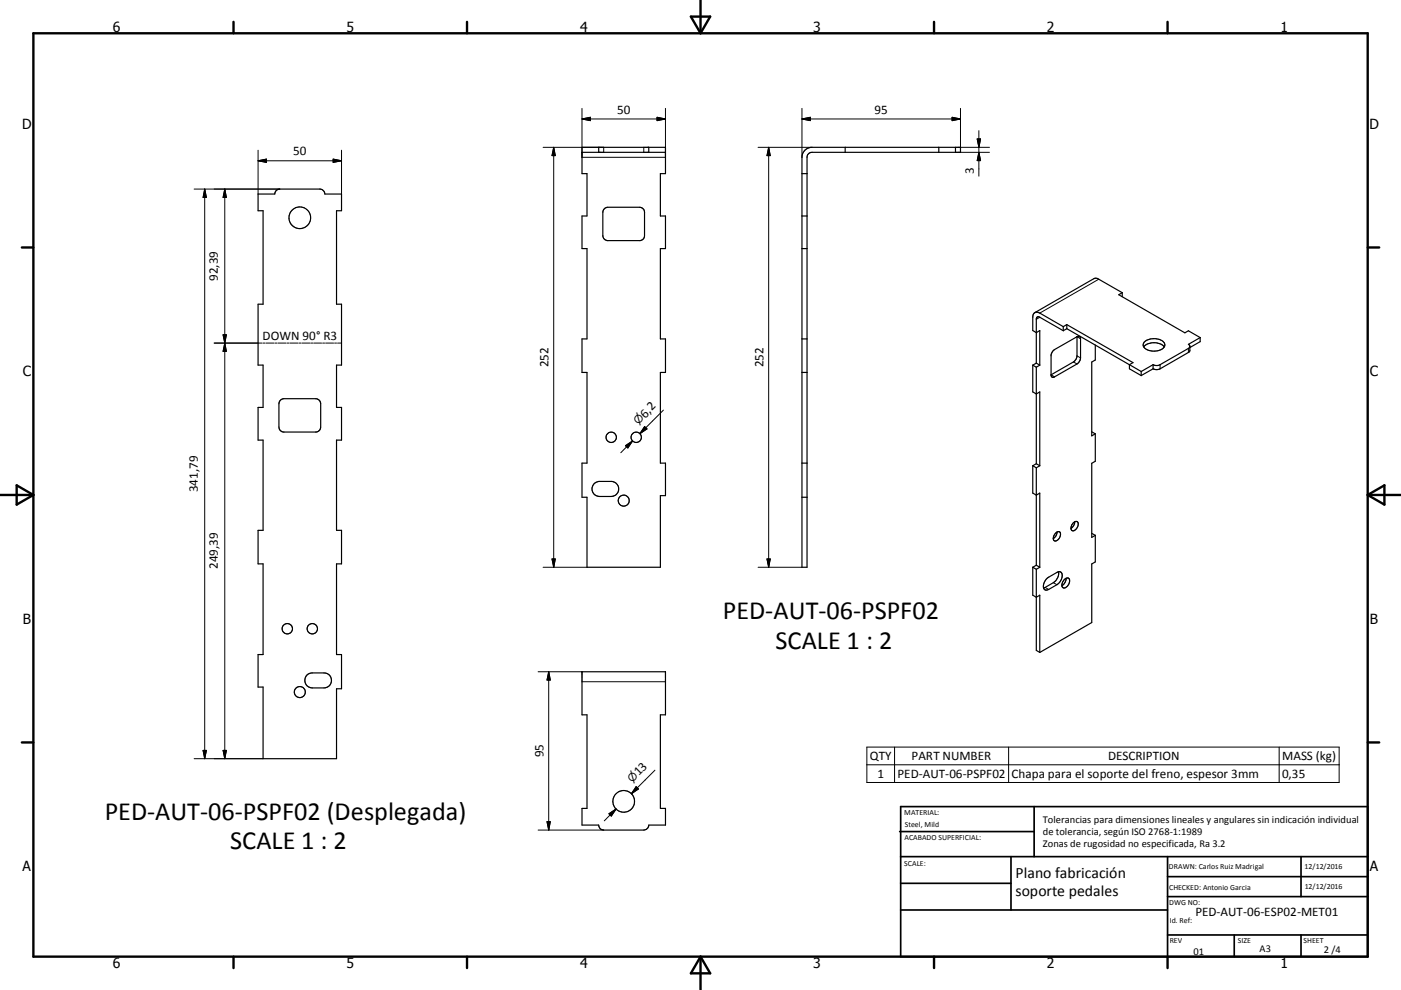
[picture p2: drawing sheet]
<svg xmlns="http://www.w3.org/2000/svg" width="420mm" height="297mm" viewBox="0 0 420 297" stroke-linecap="round" stroke-linejoin="round" font-family="sans-serif">
<g fill="none" stroke="#000" stroke-width=".36">
<path d="M77.4 58.2h5a1.52 1.52 0 0 1 1.5-1.5h12a1.58 1.58 0 0 1 1.5 1.5h5v5h-1.5v28.1h1.5v18.2h-1.5v12.7h1.5v9.8h-1.5v27.1h1.5v10.1h-1.5v27.2h1.5v10.2h-1.5v21h-22v-21.5h-1.5v-9.7h1.5v-27.2h-1.5v-10.1h1.5v-27.1h-1.5v-9.8h1.5v-12.7h-1.5v-18.2h1.5v-28.1h-1.5zM174.5 44.2h25v7.9h-1.5v12.7h1.5v9.8h-1.5v27.1h1.5v10h-1.5v27.2h1.5v9.8h-1.5v21.5h-22v-21h-1.5v-10.3h1.5v-27.2h-1.5v-10h1.5v-27.1h-1.5v-9.8h1.5v-12.7h-1.5zM174.5 45.7h25M179.5 44.2v1.5M194.5 44.2v1.5M240.4 52.1h1.6M241.3 45.1l1-.7 1.2-.2h44.5v1.5h-44.5a1.47 1.47 0 0 0-1.5 1.5v123h-1.6v-123l.3-1.2zM253.4 44.2v1.5M281.5 44.2v1.5M286.5 44.2v1.5M181 62.8l.4-.4 .8-.2h9.5a1.53 1.53 0 0 1 1.5 1.5v7a1.47 1.47 0 0 1-1.5 1.5h-9.5a1.51 1.51 0 0 1-1.5-1.5v-7zM240.4 74.6h1.6"/>
<path d="M240.4 64.8h1.6M310.2 93.8l-.4 .5-.1 .6-.1 4.3 1.1 .6 1-.6v10.4M310.2 93.8l.7-.1 .8 .2 7.1 4.1M318.8 99.2l-7.3-4.1-.6 .1-.2 .4v13.3M318.8 98v1.2M319.8 98.6l18.8 10.8M319.8 97.4l19.9 11.4-1.1 .6M319.8 97.4v1.2M319.8 97.4l-1 .6M319.8 98.6l-1 .6M336.5 87.8l-7.4-4.2-1-.1-17.9 10.3M336.5 87.8l-1.1 .6 19.8 11.5 1.1-.7 3.5 2.1"/>
<path d="M336.5 87.8v1.2M240.4 101.7h1.6M240.4 111.7h1.6M309.6 109.6v8l1.1 .6 1-.6v22.1M309.6 109.6l1.1 .6M310.7 110.2v28.9M310.7 108.9l-1.1 .7M310.7 108.9l1 .7M311.7 109.6l-1 .6M315.8 105.2l7.1-4.2a.65 .65 0 0 1 .7 0 .65 .65 0 0 1 .4 .6v5.8a2.46 2.46 0 0 1-1.1 1.8l-6.7 3.9h-.8l-.3-.4v-6.2zM322.9 101v5.8a2.29 2.29 0 0 1-1.1 1.8l-6.7 3.9M328.4 103.5v4.5l-1.1 .6v22.2l1.1-.6"/>
<path d="M338.6 109.4l3.5 2.1M338.6 109.4v1.2l3.5 2.1M342.1 111.5v1.2M342.9 104.1a4.3 4.3 0 0 1 6.2 0M343 102.7a4.3 4.3 0 0 1 6.1 .3 1.82 1.82 0 0 1-1.7 2.2 3.8 3.8 0 0 1-4.7-1.5zM345.7 109.4l-3.6 2.1M345.7 110.6l-3.6 2.1M345.7 109.4v1.2M356.7 103.9l-.4 .6-8.7 5-1.1 .2-.8-.3M356.7 103.9v1.2l-.2 .5-8.7 5a2.32 2.32 0 0 1-2.1 0M359.8 101.3v1.2l-3.1 1.8M359.8 101.3l-3.5 2 .4 .6"/>
<path d="M84.1 120.1l1-.5h9.5a1.57 1.57 0 0 1 1.5 1.5v7a1.51 1.51 0 0 1-1.5 1.5h-9.5a1.51 1.51 0 0 1-1.5-1.5v-7zM240.4 138.9h1.6M309.6 139.7l1.1 .6M309.6 139.7v8.2l1.1 .6 1-.6v22.3M310.7 139.1l1 .6M310.7 139.1l-1.1 .6M311.7 139.7l-1 .6M327.3 129.5l1.1 .7M328.4 130.2v8.2l-1.1 .6v22.2l1.1-.6M178.1 145.1l1.3-.6 3.9-.1a2.26 2.26 0 0 1 2.2 2.3 2.26 2.26 0 0 1-2.2 2.2h-3.6a2.27 2.27 0 0 1-2-1.3 2.27 2.27 0 0 1 .4-2.5zM240.4 149.2h1.6M310.7 140.3v29.3"/>
<path d="M316.7 159.8a.8 .8 0 0 1 1.1-.2 .8 .8 0 0 1 .1 1.2 1.52 1.52 0 0 1-1.9 1.3 1.92 1.92 0 0 1 .7-2.3zM316.9 159.6a2.38 2.38 0 0 1-1.1 2M321.7 156.9a.84 .84 0 0 1 1.2-.4 .84 .84 0 0 1 .3 1.2 1.5 1.5 0 0 1-1.9 1.4 1.9 1.9 0 0 1 .4-2.2zM322.2 156.5l-.4 1.3-.7 .7M327.3 160l1.1 .6M309.6 170.2v8.4l1.1 .6 1-.6v17.1M309.6 170.2l1.1 .6M310.7 170.8v24.3l1 .6M310.7 169.6l-1.1 .6M310.7 169.6l1 .6M311.7 170.2l-1 .6M317.3 171.5a3.3 3.3 0 0 1-1.5 3.3l-2.9 1.6"/>
<path d="M317.4 171.5l-3 1.7a3.3 3.3 0 0 0-1.5 3.2M317.4 171.5a1.12 1.12 0 0 1 1 .6 1.12 1.12 0 0 1 0 1.2 3.6 3.6 0 0 1-1.5 2.1l-2.5 1.4a.95 .95 0 0 1-1.5-.4M319 173.9a.92 .92 0 0 1 1.4-.4 .92 .92 0 0 1 .2 1.4 1.53 1.53 0 0 1-2.1 1.3 2.07 2.07 0 0 1 .5-2.3zM319.6 173.5l-.3 1.3-.9 .9M328.4 160.6v8l-1.1 .6v17.6l-15.6 8.9M92 202.5l1.3-.6h3.8a2.25 2.25 0 0 1 2.3 2.2 2.25 2.25 0 0 1-2.3 2.3h-3.5a2.27 2.27 0 0 1-2-1.4 2.27 2.27 0 0 1 .4-2.5zM174.5 201.5h25v13h-1.5v28h1.5v5h-5a1.57 1.57 0 0 1-1.5 1.5h-12a1.51 1.51 0 0 1-1.5-1.5h-5v-5h1.5v-28h-1.5z"/>
<circle cx="89.9" cy="65.3" r="3.3"/>
<circle cx="183.2" cy="131.2" r="1.55"/>
<circle cx="190.7" cy="131.2" r="1.55"/>
<circle cx="187" cy="150.2" r="1.64"/>
<circle cx="86.1" cy="188.6" r="1.55"/>
<circle cx="93.6" cy="188.6" r="1.55"/>
<circle cx="89.9" cy="207.6" r="1.65"/>
<circle cx="187" cy="240.4" r="3.2"/>
</g>
<g fill="none" stroke="#000" stroke-width=".3">
<path d="M174.5 32.5v14.7h25v-14.7M174.5 35.7h25M174.5 35.7l2.5-.5v1zM197 35.2l2.5 .5-2.5 .5zM240.4 35.7h47.6M240.4 35.7l2.5-.5v1zM240.4 32.5v14.7M285.4 35.2l2.6 .5-2.6 .5zM288 32.5v11.7h8.7M293.5 39.2v13.7M58.2 56.7h25.7M61.4 56.7v170.9"/>
<path d="M61.4 56.7l.5 2.5h-1zM67.4 56.7v170.9M67.4 56.7l.5 2.5h-1zM77.4 48.2h25M77.4 48.2l2.5-.5v1zM77.4 45.1v13.1M99.9 47.7l2.5 .5-2.5 .5zM102.4 45.1v13.1M162.8 44.2h18.2v1.5M166 44.2v126M166 44.2l.5 2.5h-1zM193 44.2v1.5"/>
<path d="M227.3 44.2h16.2M230.5 44.2l.4 2.5h-1zM230.5 44.2v126M288 45.7h8.7M293 41.7h1l-.5 2.5zM293.5 45.7l.5 2.5h-1zM311.8 95.2l-1.1 .6M329.4 83.8l-17.7 10.1M64.2 102.9h14.4M66.9 100.4h1l-.5 2.5zM67.4 102.9l.5 2.5h-1zM78.9 102.9h.6"/>
<path d="M79.8 102.9h2.3M82.5 102.9h.5M83.3 102.9h2.4M86 102.9h.6M86.9 102.9h2.4M89.6 102.9h.6M90.5 102.9h2.4M93.1 102.9h.7M94 102.9h2.4M96.7 102.9h.6M97.6 102.9h2.4M100.3 102.9h.6"/>
<path d="M101.2 102.9h1.2M315.1 112.5l1.1 .6M321.8 108.6l1.1 .6M322.9 106.8l1.1 .6M322.9 101l1.1 .6M347.8 109.4v1.2M356.3 104.5v1.2M187.5 133.7l2.2-1.4-1.5 2.1zM189.7 132.3l-3.6 3.5M193.3 128l.7 .7-2.2 1.4zM198.9 123l-7.1 7.1M162.8 170.2h13.2"/>
<path d="M165.5 167.7h1l-.5 2.5zM227.3 170.2h13.1M229.9 167.7h1l-.4 2.5zM313.3 176.2l1.1 .6M315.8 174.8l1.1 .6M161.3 201.5h13.2M164.5 201.5v47.5M164.5 201.5l.5 2.5h-1zM174.5 204.5h25M58.2 227.6h20.7M60.9 225.1h1l-.5 2.5zM66.9 225.1h1l-.5 2.5z"/>
<path d="M190.7 236l.7 .7-2.1 1.4zM191.1 236.4l-1.8 1.7M196.4 231.1l-7.1 7M259.9 224.1h141.6v10.7h-141.6zM259.9 229.4h141.6M268.2 224.1v10.7M302.4 224.1v10.7M383.5 224.1v10.7M161.3 249h19.7M164 246.5h1l-.5 2.5zM182.6 244.1l2.1-1.4-1.4 2.1zM184.7 242.7l-3.5 3.6"/>
</g>
<circle cx="322.9" cy="101" r=".18" fill="#000"/>
<g fill="none" stroke="#000" stroke-width=".71">
<path d="M10 10h400v277h-400zM70 6.6v3.4M140 6.6v3.4M207.1 5h5.8l-2.9 5zM210 0v10M280 6.6v3.4M350 6.6v3.4M6.6 74.2h3.4M410 74.2h3.5M0 148.5h10M5 145.6l5 2.9-5 2.9zM410 148.5h10.1"/>
<path d="M410 148.5l5.1-2.9v5.8zM6.6 222.7h3.4M410 222.7h3.5M70 287v3.4M140 287v3.4M210 287v10M210 287l2.9 5h-5.8zM280 287v3.4M350 287v3.4"/>
</g>
<g fill="none" stroke="#000" stroke-width=".51">
<path d="M269.7 249.5h40.3M270 242h140v45h-140zM270 257h140M303.1 257v16M310 242v15M350 257v30M390.1 257v12M270 265h33.1M270 273h80M350 269h60M350 263h60M350 280.5h60"/>
<path d="M370 280.5v6.5M390.1 280.5v6.5"/>
</g>
<g fill="#000" stroke="#000" stroke-width=".3">
<path d="M174.5 35.7l2.5-.5v1zM197 35.2l2.5 .5-2.5 .5zM240.4 35.7l2.5-.5v1zM285.4 35.2l2.6 .5-2.6 .5zM61.4 56.7l.5 2.5h-1zM67.4 56.7l.5 2.5h-1zM77.4 48.2l2.5-.5v1zM99.9 47.7l2.5 .5-2.5 .5zM166 44.2l.5 2.5h-1zM230.5 44.2l.4 2.5h-1zM293 41.7h1l-.5 2.5zM293.5 45.7l.5 2.5h-1z"/>
<path d="M66.9 100.4h1l-.5 2.5zM67.4 102.9l.5 2.5h-1zM187.5 133.7l2.2-1.4-1.5 2.1zM193.3 128l.7 .7-2.2 1.4zM165.5 167.7h1l-.5 2.5zM229.9 167.7h1l-.4 2.5zM164.5 201.5l.5 2.5h-1zM60.9 225.1h1l-.5 2.5zM66.9 225.1h1l-.5 2.5zM190.7 236l.7 .7-2.1 1.4zM164 246.5h1l-.5 2.5zM182.6 244.1l2.1-1.4-1.4 2.1z"/>
</g>
<g font-size="7.9">
<text x="216.7" y="185.8">PED-AUT-06-PSPF02</text>
<text x="232.5" y="194.8">SCALE 1 : 2</text>
<text x="31.4" y="245.9">PED-AUT-06-PSPF02 (Desplegada)</text>
<text x="69" y="254.8">SCALE 1 : 2</text>
</g>
<g font-size="4.7">
<text x="304.5" y="263.5">Plano fabricación</text>
<text x="304.5" y="268.9">soporte pedales</text>
</g>
<g font-size="4.2">
<text x="33.9" y="9.6">6</text>
<text x="103.9" y="9.6">5</text>
<text x="173.9" y="9.6">4</text>
<text x="243.8" y="9.6">3</text>
<text x="313.9" y="9.6">2</text>
<text x="383.9" y="9.6">1</text>
<text x="6.7" y="38.7">D</text>
<text x="410.5" y="38.7">D</text>
<text x="6.9" y="112.9">C</text>
<text x="410.7" y="112.9">C</text>
<text x="6.9" y="187.1">B</text>
<text x="410.7" y="187.1">B</text>
<text x="6.8" y="261.4">A</text>
<text x="410.7" y="261.4">A</text>
<text x="33.9" y="290.4">6</text>
<text x="103.9" y="290.4">5</text>
<text x="173.9" y="290.4">4</text>
<text x="243.8" y="290.4">3</text>
<text x="313.9" y="290.4">2</text>
<text x="383.9" y="290.4">1</text>
</g>
<g font-size="3.9">
<text x="185" y="34.1">50</text>
<text x="262.2" y="34.1">95</text>
<text x="87.9" y="46.7">50</text>
<text x="291.9" y="52.1" transform="rotate(-90 291.9 52.1)">3</text>
<text x="65.3" y="84.3" transform="rotate(-90 65.3 84.3)">92,39</text>
<text x="78.7" y="102.1">DOWN 90° R3</text>
<text x="164.4" y="110.2" transform="rotate(-90 164.4 110.2)">252</text>
<text x="228.9" y="110.2" transform="rotate(-90 228.9 110.2)">252</text>
<text x="193.4" y="125.6" transform="rotate(-45 193.4 125.6)">6,2</text>
<text x="59.4" y="147.7" transform="rotate(-90 59.4 147.7)">341,79</text>
<text x="65.3" y="170.8" transform="rotate(-90 65.3 170.8)">249,39</text>
<text x="163" y="227.2" transform="rotate(-90 163 227.2)">95</text>
<text x="191.5" y="232.9" transform="rotate(-45 191.5 232.9)">13</text>
<text x="260.8" y="228">QTY</text>
<text x="263.1" y="233.3">1</text>
<text x="269.1" y="233.3">PED-AUT-06-PSPF02</text>
<text x="273.3" y="228">PART NUMBER</text>
<text x="303.3" y="233.4">Chapa para el soporte del freno, espesor 3mm</text>
<text x="332.2" y="228">DESCRIPTION</text>
<text x="384.4" y="228.1">MASS (kg)</text>
<text x="384.4" y="233.3">0,35</text>
<text x="358.4" y="274.9">PED-AUT-06-ESP02-MET01</text>
</g>
<g font-size="3.3">
<text x="191.3" y="127.6" transform="rotate(-45 191.3 127.6)">⌀</text>
<text x="189.5" y="234.9" transform="rotate(-45 189.5 234.9)">⌀</text>
</g>
<g font-size="3.1">
<text x="312.7" y="246.8">Tolerancias para dimensiones lineales y angulares sin indicación individual</text>
<text x="312.7" y="250.4">de tolerancia, según ISO 2768-1:1989</text>
<text x="312.7" y="254">Zonas de rugosidad no especificada, Ra 3.2</text>
<text x="357.8" y="286.5">01</text>
<text x="377.6" y="285.6">A3</text>
<text x="396.9" y="285.9">2 /4</text>
</g>
<g font-size="2.4">
<text x="271.1" y="244.4">MATERIAL:</text>
<text x="271.2" y="252">ACABADO SUPERFICIAL:</text>
<text x="271.3" y="248">Steel, Mild</text>
<text x="271.1" y="259.7">SCALE:</text>
<text x="350.4" y="260.8">DRAWN: Carlos Ruiz Madrigal</text>
<text x="391.1" y="260.6">12/12/2016</text>
<text x="350.5" y="267">CHECKED: Antonio Garcia</text>
<text x="391.2" y="266.7">12/12/2016</text>
<text x="350.5" y="271.4">DWG NO:</text>
<text x="350.7" y="276.9">Id. Ref:</text>
<text x="350.7" y="282.8">REV</text>
<text x="371.1" y="282.9">SIZE</text>
<text x="390.8" y="283">SHEET</text>
</g>
</svg>
